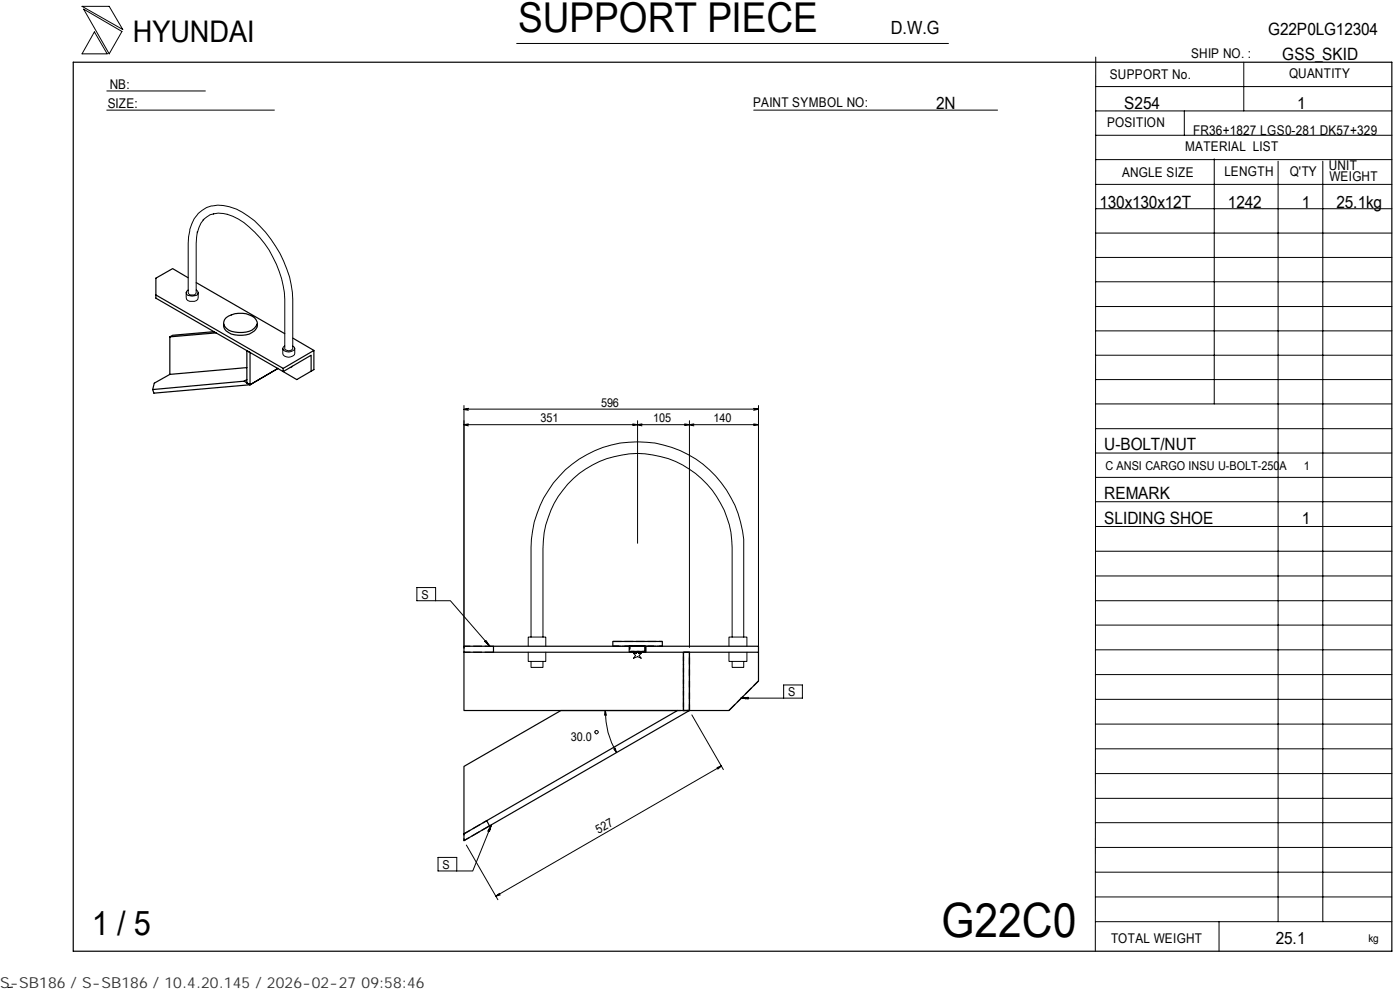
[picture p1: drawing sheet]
<svg xmlns="http://www.w3.org/2000/svg" width="297mm" height="210mm" viewBox="0 0 297 210" stroke-linecap="round" stroke-linejoin="round" font-family="sans-serif">
<g fill="none" stroke="#000" stroke-width=".25">
<path d="M15.5 13.2h279.8v188.6h-279.8zM39.9 58.9l-3.3-1.9-3.5 2v4.2l29.9 17.3 3.6-2.1v-4.1l-4.5-2.6M41.6 59.9l18.8 10.9M33.1 62.6l27 15.5 6.5-3.8M36 79.4l-3.3 1.9-.3 1.3 .2 .8 20.4-1.8-1.2-.8M36 71.4v8l16.4-1.4M45.4 70.3l-8.8 .8-.6 .3 9.9-.8M47.5 68.7a2.28 2.28 0 0 0 2.3 2.3 4.5 4.5 0 0 0 4.5-1.2l.3-.5v-.6M48 67.4a4.9 4.9 0 0 1 6.3 .4 1.18 1.18 0 0 1-.3 1.8 5.2 5.2 0 0 1-6 0 1.41 1.41 0 0 1 0-2.2zM52.4 74.4l.6 .4v6.8l6-3.5-6 3.5-.6-.3zM60.1 78.1v.7l5.9-3.5v3.4M52.4 80.5l-.6 .3-19.4 1.8"/>
<path d="M98.4 138.3v12.4h45.3h-24.7l-20.6 11.8v14.4M98.4 137.1h6.3v1.2h-6.3zM104.7 137.1h56.2v1.2h-56.2M130 137.1v-1.1h10.5v1.1M145 138.3h1.3v12.4h-1.3zM160.9 138.3v6.1l-6.3 6.3h-8.3M98.4 176.9l4.9-2.8 .5 1.1-5.4 3.1zM103.3 174.1l40.4-23.4h2.6l-42.5 24.5"/>
</g>
<g fill="none" stroke="#000" stroke-width=".21">
<path d="M17.4 1.3h5.8l2.8 5zM17.7 1.9l8.2 4.8-2.7 4.7zM20 6.8l2.7 4.6h-5.3zM22.7 19.3h20.9M109.6 9.2h91.6M232.5 18.4h62.8M232.5 12.1l-.1 189.7M263.9 13.2v10.3M22.7 23.4h35.5M159.9 23.4h51.7M232.5 39.1h62.8M232.5 33.9h62.8"/>
<path d="M232.5 28.7h62.8M232.5 23.5h62.8M251.3 23.5v5.2M257.6 33.7v52M271.2 34.2v161.3M280.6 34.2v161.3M43.2 46.6l-.6 .7-.7 2.1M45.3 45.4a8 8 0 0 1 6.5 1.8 22.5 22.5 0 0 1 8.6 16.3v10.4a.96 .96 0 0 0 1.7 0v-10.4a23.6 23.6 0 0 0-10.7-18.5 8.7 8.7 0 0 0-7.6-1 6.8 6.8 0 0 0-3.5 4.9l-.4 2.7v10.5a.96 .96 0 0 0 1.7 0v-10.5l.3-2.5M45.3 45.4l-.7 .1-1.5 1.1M232.5 59.8h62.8M232.5 54.6h62.8M232.5 49.4h62.8"/>
<path d="M232.5 44.3h62.8M39.5 62.1v1.1a.97 .97 0 0 0 1.3 .7 .97 .97 0 0 0 1.2-.7v-1.1M39.9 61.5h-.1a.62 .62 0 0 0-.3 .6 .62 .62 0 0 0 .3 .5 2.13 2.13 0 0 0 2.2-.2v-.6l-.4-.3M60 73.9v1.1a1.44 1.44 0 0 0 2.5 0v-1.1M60.4 73.4l-.4 .5a1.44 1.44 0 0 0 2.5 0l-.4-.5M62 77.6l-.1 .3-.4 .1M232.5 75.3h62.8M232.5 70.2h62.8M232.5 65h62.8M98.4 90.1l1 .2M98.4 90.1h62.5M98.4 86v51.3"/>
<path d="M98.4 86.8h62.5M99.4 89.9l-1 .2M99.4 86.6l-1 .3 1 .1M134.2 89.9l1.1 .2M135.3 90.1l.9 .2M135.3 89.2v26M135.3 90.1l-1.1 .1M136.2 89.9l-.9 .2M145.3 89.9l1 .2M146.3 89.2v48.1M146.3 90.1l-1 .1M146.3 90.1l.9 .2"/>
<path d="M147.2 89.9l-.9 .2M159.9 89.9l1 .2M159.9 86.6l1 .2M160.9 86v51.3M160.9 90.1l-1 .1M160.9 86.8l-1 .2M232.5 96.1h62.8M232.5 90.9h62.8M232.5 85.7h62.8M232.5 80.5h62.8M232.5 101.3h62.8M232.5 116.9h62.8"/>
<path d="M232.5 111.7h62.8M232.5 106.4h62.8M88.4 124.6h4v2.8h-4zM92.4 127.4h3.2l8.3 9.7M102.8 136l.3-.1 .8 1.2zM103.4 136.2l-.1 .2M112.1 138.3v2h3.7v-2M112.1 137.1v-2h3.7v2M112.7 135.1v-18.9a22.6 22.6 0 0 1 22.5-22.5 22.6 22.6 0 0 1 22.6 22.5v18.9M115.2 135.1v-18.9a20.1 20.1 0 0 1 20.1-20 20.1 20.1 0 0 1 20 20v18.9M134.4 138.6h.6l.3-.4 .2 .4h.5l-.4 .4 .4 .6-.7-.3-.9 .3 .4-.6zM154.6 138.3v2h3.9v-2"/>
<path d="M154.6 137.1v-2h3.9v2M232.5 137.8h62.8M232.5 132.6h62.8M232.5 122.2h62.8M232.5 127.4h62.8M112.7 140.3v1.3h2.5v-1.3M126.3 155h.5l.2 .3-.5 .4-.2-.2zM128.4 150.7a17.2 17.2 0 0 0 2.4 8.9M128.4 150.7l-.2 1M128.4 150.7l.3 1M130.2 158.8l.6 .8M130.5 158.7l.3 .9"/>
<path d="M146.8 151.6l6.7 11.6M155.3 140.3v1.3h2.5v-1.3M157.2 148.1l1.5-.2v.3zM158.2 148v.2M166.2 148.1v-2.8h4v2.8h-13M232.5 158.8h62.8M232.5 153.6h62.8M232.5 148.3h62.8M232.5 143.1h62.8M98.9 179.2l6.7 11.6M103.8 175.8l.2 .1M104.3 174.9l-4 9.8h-3.4"/>
<path d="M104.3 174.9l-.5 1.5-.3-.1zM153 162.5l-.9 .3M153 162.5l-.7 .6M153 162.5l-47.8 27.6M232.5 179.7h62.8M232.5 174.5h62.8M232.5 169.3h62.8M232.5 164.1h62.8M92.9 181.9h4v2.8h-4zM106 189.5l-.8 .6M106.1 189.8l-.9 .3M232.5 195.5h62.8"/>
<path d="M232.5 190.2h62.8M232.5 185h62.8M258.6 195.5v6.3M2.7 209.4l-1 .1"/>
</g>
<g fill="none" stroke="#000" stroke-width=".25" stroke-dasharray="1.9 .6" stroke-linecap="butt">
<path d="M104.7 138.3h-6.3M104.7 137.1h-6.3v1.2M130 136h10.5M130 137.1h10.5h-10.5M133.5 137.1h3.5M136.5 137.1h.3v1.1h-3.1v-1.1h2.8M137 137.1v1.2h-3.5v-1.2h3.5M137 138.3h-3.5M145 138.3v12.4M145 138.3h1.3v12.4h-1.3v-12.4M146.3 150.7v-12.4M154.6 150.7l6.3-6.3"/>
<path d="M103.8 175.2l-5.4 3.1v-1.4l4.9-2.8"/>
</g>
<path d="M133.7 137.1h3.1M136.8 138.2h-3.1" fill="none" stroke="#000" stroke-width=".25" stroke-dasharray="1.7 .5" stroke-linecap="butt"/>
<path d="M146.3 150.7h-2.6" fill="none" stroke="#000" stroke-width=".25" stroke-dasharray="1.4 .4" stroke-linecap="butt"/>
<text font-size="10" x="199.7" y="198.6">G22C0</text>
<text font-size="8.7" x="109.9" y="6.9">SUPPORT PIECE</text>
<text font-size="7.2" x="19.5" y="198.3">1 / 5</text>
<text font-size="6.3" x="28.2" y="8.9">HYUNDAI</text>
<text font-size="3.9" x="189" y="7.3">D.W.G</text>
<g font-size="3.6">
<text x="269.1" y="7.5">G22P0LG12304</text>
<text x="272" y="12.7">GSS_SKID</text>
<text x="198.6" y="23.1">2N</text>
<text x="238.5" y="23.1">S254</text>
<text x="275.2" y="23.1">1</text>
<text x="233.3" y="44.1">130x130x12T</text>
<text x="260.5" y="44.1">1242</text>
<text x="276.2" y="44.1">1</text>
<text x="283.5" y="44.1">25.1kg</text>
<text x="234.3" y="95.4">U-BOLT/NUT</text>
<text x="234.3" y="105.9">REMARK</text>
<text x="234.3" y="111.2">SLIDING SHOE</text>
<text x="276.2" y="111.2">1</text>
<text x="270.7" y="200.2">25.1</text>
</g>
<text font-size="3.2" fill="#323232" x="0" y="209.6">S-SB186 / S-SB186 / 10.4.20.145 / 2026-02-27 09:58:46</text>
<g font-size="2.8">
<text x="235.5" y="16.7">SUPPORT No.</text>
<text x="252.7" y="12.3">SHIP NO. :</text>
<text x="273.5" y="16.5">QUANTITY</text>
<text x="22.9" y="22.9">SIZE:</text>
<text x="23.3" y="18.8">NB:</text>
<text x="159.8" y="22.6">PAINT SYMBOL NO:</text>
<text x="234.9" y="27">POSITION</text>
<text x="253.2" y="28.5">FR36+1827 LGS0-281 DK57+329</text>
<text x="251.5" y="32">MATERIAL LIST</text>
<text x="238.1" y="37.5">ANGLE SIZE</text>
<text x="259.8" y="37.4">LENGTH</text>
<text x="273.6" y="37.4">Q'TY</text>
<text x="281.9" y="36.1">UNIT</text>
<text x="282" y="38.4">WEIGHT</text>
<text x="235.7" y="200">TOTAL WEIGHT</text>
</g>
<g font-size="2.6">
<text x="114.6" y="89.6">351</text>
<text x="127.5" y="86.3">596</text>
<text x="138.6" y="89.6">105</text>
<text x="151.4" y="89.6">140</text>
<text x="234.5" y="99.7">C ANSI CARGO INSU U-BOLT-250A</text>
<text x="276.6" y="99.7">1</text>
<text x="89.4" y="127">S</text>
<text x="167.2" y="147.7">S</text>
<text x="121.1" y="157.1">30.0</text>
<text x="127" y="177" transform="rotate(-30 127 177)">527</text>
<text x="93.9" y="184.2">S</text>
</g>
<text font-size="2.3" x="290.3" y="199.9">kg</text>
</svg>
